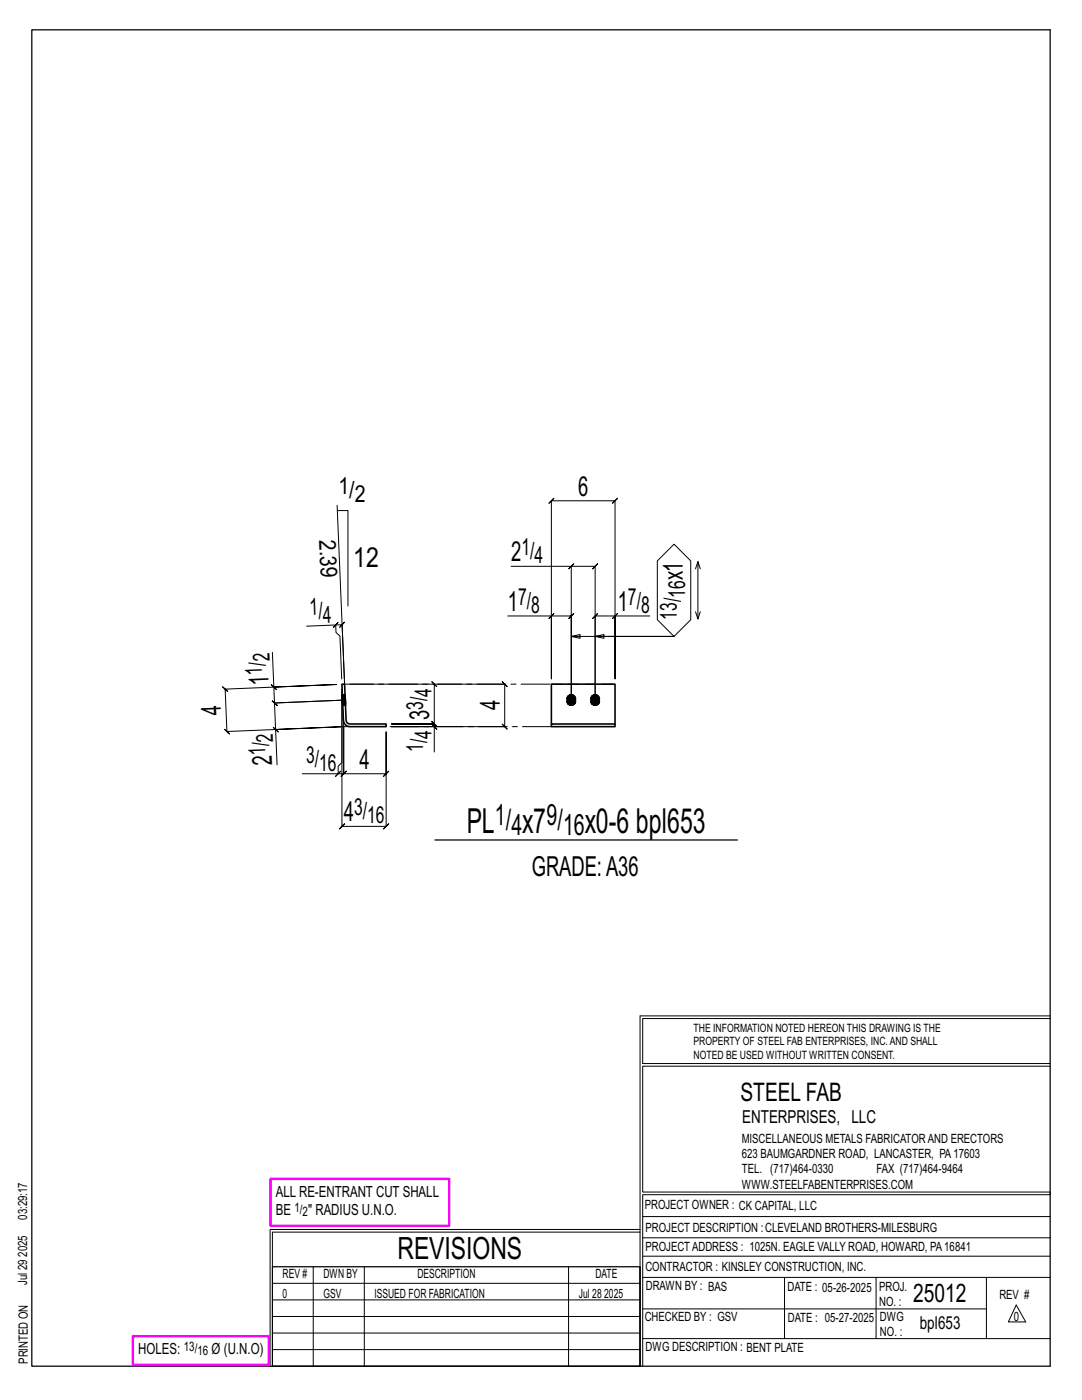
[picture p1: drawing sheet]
<svg xmlns="http://www.w3.org/2000/svg" width="216mm" height="279mm" viewBox="0 0 216 279" stroke-linecap="round" stroke-linejoin="round" font-family="sans-serif">
<g fill="none" stroke="#000" stroke-width=".2">
<path d="M67.3 100.8l1.5 35.7M67.3 101.9h2.1v19M102 113h12v26.7v-16.8l.5-.5-1 1 .5-.5h-4M114 113h4.8l-.5 .5 1-1-.5 .5v26.7v-16.8l-.5 .5 1-1-.5 .5h3.9M114.5 112.5l-1 1zM131.2 111.9l3.3-3.3 3.3 3.3v11.8l-3.3 3.3-3.3-3.3zM139.3 112.1l-.5 1.4M139.7 113.5l-.4-1.4v11.4M54.1 136.6l1.1 1zM54.4 130.2l.2 6.9 12.6-.5-22.3 .9-.5-.4 1 .9-.5-.5 .4 8.5-.5-.5 1 1-.5-.5 23.2-1-13.5 .6 .3 7.1M54.6 137.1l.2 3.2-.5-.5 1 1-.5-.5 14.1-.6-14.1 .6-.5-.5 1 1-.5-.5 .2 5.3M61.2 125l5.8-.3v1.5l.8 .7 .4 8.6"/>
<path d="M67 124.7h1.3l-.5 .5 .9-1-.4 .5 .4 10.8M67.5 124.2l-1 1zM69.8 136.5h16.9l-.5-.5 1 1-.5-.5v8l-.5-.5 1 1-.5-.5h-8.6h8.6l-.5-.5 1 1-.5-.5v.5M87.3 136.5h13.4l-.5-.5 1 1-.5-.5v8.5l-.5-.5 1 1-.5-.5h-22.6h8.6v5.1M101.3 122.9h8.7v12.6v-35.6l-.5 .5 1-1-.5 .5h12.7l-.5 .5 1-1-.5 .5v35.6v-12.6h7M110.5 122.4l-1 1zM114 127l1.7 .4v-.8l-1.7 .4h20.5h-15.7l1.7-.4v.8l-1.7-.4M122.2 123.4l1-1zM138.8 122.1l.5 1.4 .4-1.4M54.5 145.1l1 1zM60.3 154.4h7.2v-1.5l.7-.7v-14.6v27.3l-.5 .5 1-1-.5 .5h8.8l-.5 .5 1-1-.5 .5v-18.8v8.3l.5-.5-1 1 .5-.5h-8.4l.5-.5-1 1 .5-.5v-9.3v9.3l.5-.5-1 1 .5-.5h-1.1M67 154.9l1-1z"/>
<path d="M86.2 144.5l1 1zM127.7 202.7v70M127.7 202.7h81.8M209.5 203.3h-81.3v9h81.3M209.5 212.8h-81.3v25.1h81.3v.5h-81.3v34.3M54.4 259.4h73.3M54.4 256.1h73.3M62.5 252.8v19.9M72.7 252.8v19.9M113.4 252.8v19.9M127.7 245.4h-73.8v27.3M127.7 245.9h-73.3v6.9"/>
<path d="M128.2 242.8h81.3M128.2 254.9h81.3M128.2 250.7h81.3M128.2 247h81.3M156.5 254.9v12.2M174.8 254.9v12.2M196.8 254.9v12.2M54.4 269.3h73.3M54.4 266h73.3M54.4 262.7h73.3M128.2 261.2h68.6M128.2 267.1h81.3"/>
<path d="M202.8 260.4l1.9 3.4h-3.5z"/>
</g>
<path d="M6.3 6h203.2v266.7h-203.2zM86.8 167.6h60.3M54.4 252.8h73.3v19.9h-73.3z" fill="none" stroke="#000" stroke-width=".25"/>
<path d="M54 235.3h35.6v9.3h-35.6zM26.5 266.7h27.1v5.7h-27.1z" fill="none" stroke="#f0f" stroke-width=".5"/>
<path d="M113.4 138.9a.91 .91 0 0 1 1.1-.1 .91 .91 0 0 1 .3 1.1 .9 .9 0 0 1-1 .8 .9 .9 0 0 1-.7-1.2zM118.1 138.9a.91 .91 0 0 1 1.2-.1 .91 .91 0 0 1 .3 1.1 .9 .9 0 0 1-1.1 .8 .9 .9 0 0 1-.6-1.2z" fill="#000" stroke="#000" stroke-width=".2"/>
<g fill="none" stroke="#000" stroke-width=".32">
<path d="M68.2 136.6l.6-.1 .3 7.2 .2 .6 .6 .2h7.1v.5h-7.1a1.32 1.32 0 0 1-1.4-1.2zM68.3 138.7l.1 2.1zM68.8 138.7l.1 .2zM68.9 138.9v.3zM68.9 138.7h.1M68.9 138.7h-.1M68.9 139.2v.7zM68.9 139.9v.3zM68.9 139.9h.1M113.1 139.9l.3 .6M113.1 139.5a.86 .86 0 0 1 .9-.8 .86 .86 0 0 1 .8 .8M114.8 139.9l-.2 .6"/>
<path d="M117.9 139.9l.2 .6M117.9 139.5a.86 .86 0 0 1 .9-.8 .86 .86 0 0 1 .8 .8M119.6 139.9l-.2 .6M68.9 140.2v.3zM68.9 140.5v.2zM68.9 140.8h.1M110 144.5h12.7v.5h-12.7zM110 144.5v-8h12.7v8"/>
</g>
<g fill="none" stroke="#000" stroke-width=".2" stroke-dasharray="2 1.4">
<path d="M68.3 138.7h.6zM68.3 138.7h.6v.2h-.6zM68.3 138.9h.6v.3h-.6zM68.3 138.7h.5zM68.3 138.9h.6zM68.3 139.2h.6v.3h-.6zM68.3 139.2h.6zM68.3 139.5h.6v.4h-.5zM68.4 139.5h.5zM68.4 139.9h.5v.3l-.5 .1zM68.4 139.9h.5h-.5l-.1-.4h.6v.4M68.4 139.9h.5"/>
<path d="M68.8 138.7h-.5M68.9 139.9h-.5h.5M110 136.6h12.7M113.1 139.5l.3-.6 .6-.2 .6 .2 .2 .6M113.4 138.9a.91 .91 0 0 1 1.1-.1 .91 .91 0 0 1 .3 1.1 .9 .9 0 0 1-1 .9 .9 .9 0 0 1-.7-1.3zM114.8 139.9v.4l-.5 .4 .3-.2M117.9 139.5l.2-.6 .7-.2 .6 .2 .2 .6M118.1 138.9a.91 .91 0 0 1 1.2-.1 .91 .91 0 0 1 .3 1.1 .9 .9 0 0 1-1.1 .9 .9 .9 0 0 1-.6-1.3zM119.6 139.9l-.1 .4-.4 .4 .3-.2M68.4 140.3l.5-.1v.3h-.5zM68.4 140.3l.5-.1zM68.4 140.5h.5v.2h-.5z"/>
<path d="M68.4 140.5h.5zM68.4 140.7h.5zM68.4 140.8h.5M68.9 140.8h-.5h.5M113.4 140.5l.3 .2zM113.4 140.5l-.3-.6M113.7 140.7l.3 .1zM114 140.8l.3-.1zM118.1 140.5l.3 .2zM118.1 140.5l-.2-.6M118.4 140.7l.4 .1zM118.8 140.8l.3-.1z"/>
</g>
<path d="M68.8 136.5h41.2M68.5 143.8l.1 1.2h1.3M110 145h-33" fill="none" stroke="#000" stroke-width=".2" stroke-dasharray="5.8 1 1 1"/>
<g font-size="6.9">
<text x="93.1" y="166.2">PL</text>
<text x="104.2" y="166.2">x7</text>
<text x="116.7" y="166.2">x0-6 bpl653</text>
</g>
<text font-size="6.1" x="79.3" y="251.3">REVISIONS</text>
<g font-size="5.9">
<text x="98.8" y="164.6">1/</text>
<text x="102" y="166.7">4</text>
<text x="109.1" y="164.6">9/</text>
<text x="112.3" y="166.7">16</text>
</g>
<g font-size="5.5">
<text x="115.3" y="99">6</text>
<text x="70.5" y="113.2">12</text>
<text x="102" y="112">2</text>
<text x="136.3" y="115.8" transform="rotate(-90 136.3 115.8)">x1</text>
<text x="101.3" y="121.9">1</text>
<text x="123.3" y="121.9">1</text>
<text x="53.6" y="136.6" transform="rotate(-92 53.6 136.6)">1</text>
<text x="44.1" y="142.6" transform="rotate(-92 44.1 142.6)">4</text>
<text x="85.7" y="143.7" transform="rotate(-90 85.7 143.7)">3</text>
<text x="99.7" y="141.8" transform="rotate(-90 99.7 141.8)">4</text>
<text x="54.3" y="152.7" transform="rotate(-92 54.3 152.7)">2</text>
<text x="71.7" y="153.4">4</text>
<text x="68.6" y="163.9">4</text>
<text x="106.1" y="174.9">GRADE:A36</text>
</g>
<g font-size="5.1">
<text x="147.8" y="219.8">STEEL FAB</text>
<text x="182.2" y="259.9">25012</text>
</g>
<g font-size="4.7">
<text x="67.5" y="98.6">1/</text>
<text x="70.8" y="100.3">2</text>
<text x="63.7" y="107.8" transform="rotate(88 63.7 107.8)">2.39</text>
<text x="104" y="110.8">1/</text>
<text x="106.7" y="112.4">4</text>
<text x="136.7" y="119.3" transform="rotate(-90 136.7 119.3)">16</text>
<text x="61.8" y="122.7" transform="rotate(-2 61.8 122.7)">1/</text>
<text x="64.5" y="124.3" transform="rotate(-2 64.5 124.3)">4</text>
<text x="103.4" y="120.7">7/</text>
<text x="106" y="122.4">8</text>
<text x="125.3" y="120.7">7/</text>
<text x="127.9" y="122.4">8</text>
<text x="135" y="123.7" transform="rotate(-90 135 123.7)">13/</text>
<text x="53.8" y="132" transform="rotate(-92 53.8 132)">2</text>
<text x="52.3" y="134.6" transform="rotate(-92 52.3 134.6)">1/</text>
<text x="84.4" y="141.7" transform="rotate(-90 84.4 141.7)">3/</text>
<text x="86.1" y="139.1" transform="rotate(-90 86.1 139.1)">4</text>
<text x="54.5" y="148" transform="rotate(-92 54.5 148)">2</text>
<text x="86.1" y="147.5" transform="rotate(-90 86.1 147.5)">4</text>
<text x="53" y="150.7" transform="rotate(-92 53 150.7)">1/</text>
<text x="61.1" y="152.2">3/</text>
<text x="63.7" y="153.8">16</text>
<text x="84.4" y="150.1" transform="rotate(-90 84.4 150.1)">1/</text>
<text x="70.7" y="162.7">3/</text>
<text x="73.3" y="164.3">16</text>
</g>
<g font-size="3.6">
<text x="148.1" y="224.1">ENTERPRISES, LLC</text>
<text x="183.5" y="265.2">bpl653</text>
</g>
<g font-size="3.1">
<text x="55" y="238.9">ALL RE-ENTRANT CUT SHALL</text>
<text x="55" y="242.5">BE</text>
<text x="61.5" y="242.5">&quot; RADIUS U.N.O.</text>
<text x="27.6" y="270.2">HOLES:</text>
<text x="42.2" y="270.2">Ø (U.N.O)</text>
</g>
<g font-size="2.6">
<text x="58.8" y="241.8">1/</text>
<text x="60.4" y="242.7">2</text>
<text x="36.7" y="269.6">13/</text>
<text x="39.4" y="270.5">16</text>
</g>
<g font-size="2.5">
<text x="148" y="231.2">623 BAUMGARDNER ROAD, LANCASTER, PA17603</text>
<text x="148" y="228.1">MISCELLANEOUS METALS FABRICATORAND ERECTORS</text>
<text x="148" y="237.2">WWW.STEELFABENTERPRISES.COM</text>
<text x="148" y="234.2">TEL. (717)464-0330</text>
<text x="174.9" y="234.2">FAX (717)464-9464</text>
<text x="5.4" y="243.4" transform="rotate(-90 5.4 243.4)">03:29:17</text>
<text x="128.7" y="241.3">PROJECT OWNER : CK CAPITAL, LLC</text>
<text x="128.8" y="246">PROJECT DESCRIPTION :CLEVELAND BROTHERS-MILESBURG</text>
<text x="5.4" y="250.8" transform="rotate(-90 5.4 250.8)">2025</text>
<text x="128.8" y="249.7">PROJECTADDRESS : 1025N. EAGLE VALLY ROAD, HOWARD, PA16841</text>
<text x="5.4" y="256.5" transform="rotate(-90 5.4 256.5)">Jul 29</text>
<text x="56.4" y="255">REV #</text>
<text x="64.5" y="255">DWN BY</text>
<text x="83.3" y="255">DESCRIPTION</text>
<text x="118.8" y="255">DATE</text>
<text x="128.8" y="253.7">CONTRACTOR : KINSLEY CONSTRUCTION, INC.</text>
<text x="128.9" y="257.5">DRAWN BY : BAS</text>
<text x="157.1" y="257.6">DATE : 05-26-2025</text>
<text x="175.4" y="257.7">PROJ.</text>
<text x="56.4" y="259">0</text>
<text x="64.5" y="259">GSV</text>
<text x="74.7" y="259">ISSUED FOR FABRICATION</text>
<text x="115.5" y="259">Jul 28</text>
<text x="120.6" y="259">2025</text>
<text x="128.6" y="263.7">CHECKED BY : GSV</text>
<text x="157.2" y="263.7">DATE : 05-27-2025</text>
<text x="175.4" y="260.7">NO. :</text>
<text x="175.6" y="263.7">DWG</text>
<text x="199.4" y="259.2">REV #</text>
<text x="202.3" y="263.7">0</text>
<text x="128.8" y="269.7">DWG DESCRIPTION : BENT PLATE</text>
<text x="175.6" y="266.7">NO. :</text>
<text x="5.5" y="272.2" transform="rotate(-90 5.5 272.2)">PRINTED ON</text>
</g>
<g font-size="2.3">
<text x="138.4" y="208.6">PROPERTY OF STEEL FAB ENTERPRISES, INC.AND SHALL</text>
<text x="138.4" y="205.9">THE INFORMATION NOTED HEREON THIS DRAWING IS THE</text>
<text x="138.4" y="211.3">NOTED BE USED WITHOUT WRITTEN CONSENT.</text>
</g>
</svg>
